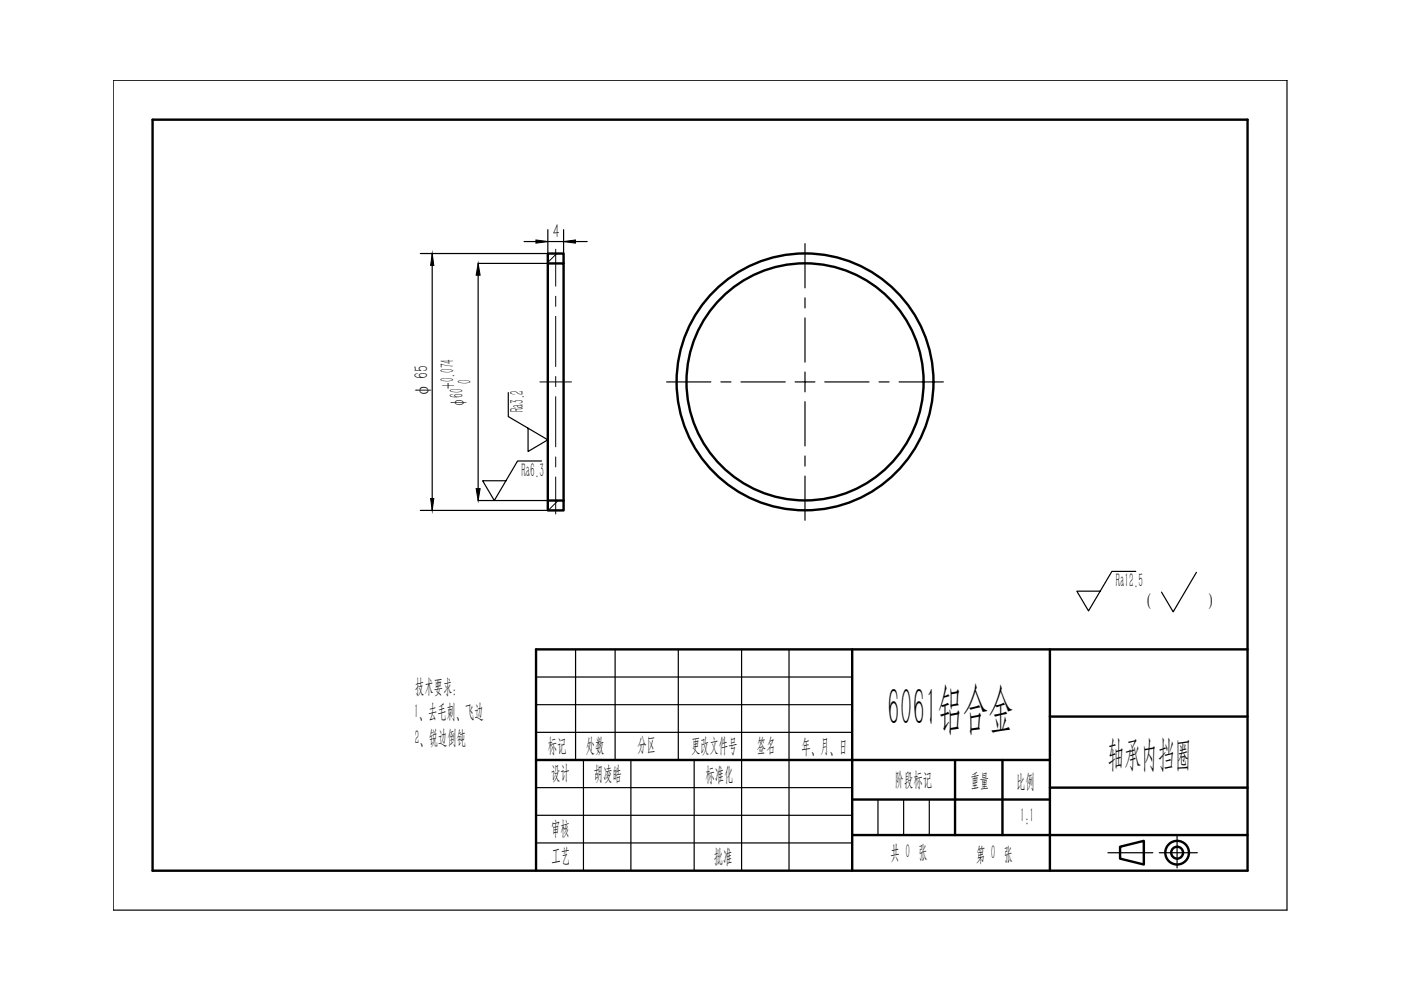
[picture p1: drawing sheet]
<svg xmlns="http://www.w3.org/2000/svg" width="297mm" height="210mm" viewBox="0 0 297 210" stroke-linecap="round" stroke-linejoin="round" font-family="sans-serif">
<g fill="none" stroke="#000" stroke-width=".25">
<path d="M24 17h248.9v176h-248.9zM122 137.7v23.4M130.4 137.7v23.4M143.8 137.7v23.4M157.2 137.7v46.9M167.3 137.7v46.9M113.7 143.5h67M113.7 149.4h67M113.7 155.3h67M113.7 167h67M113.7 172.9h67M113.7 178.7h67"/>
<path d="M123.7 161.1v23.5M133.8 161.1v23.5M147.2 161.1v23.5M186.1 169.5v7.6M191.6 169.5v7.6M197 169.5v7.6"/>
</g>
<g fill="none" stroke="#000" stroke-width=".51">
<path d="M32.3 25.4h232.2v159.2h-232.2zM116.1 55.9v-2.1h3.4v2.1M116.1 106.1h3.4v2.1h-3.4zM116.1 106.1v-50.2h3.4v50.2M180.7 137.7v46.9M222.6 137.7v46.9M264.5 137.7h-150.8v46.9M222.6 151.9h41.9M113.7 161.1h108.9M180.7 177.1h83.8M180.7 169.5h41.9M202.5 161.1v16"/>
<path d="M212.5 161.1v16M222.6 167h41.9M237.5 179.5l5-1.2v5l-5-1.3z"/>
<circle cx="170.7" cy="81" r="27.2"/>
<circle cx="170.7" cy="81" r="25.1"/>
<circle cx="249.6" cy="180.8" r="2.51"/>
<circle cx="249.6" cy="180.8" r="1.26"/>
</g>
<g fill="none" stroke="#000" stroke-width=".25">
<path d="M170.7 51.7v9.3M170.7 78.9v2.1h-2.1M170.7 63.2v2.1M170.7 67.4v9.4M141.3 81h9.4M152.9 81h2.1M157.1 81h9.4M170.7 85.2v9.3M170.7 96.7v2.1M172.8 81h-2.1v2.1M174.9 81h9.3M186.4 81h2.1"/>
<path d="M190.6 81h9.4M170.7 100.9v9.4M249.6 177.3v6.7M234.9 180.8h9.5M245.8 180.8h8.1"/>
</g>
<!-- layer: 0 -->
<path d="M118 53.8l-1.9 1.8M118.3 106.1l-2.1 2.1" fill="none" stroke="#000" stroke-width=".21"/>
<path d="M91.6 53.8l.4 2.5h-.7zM101.4 55.9l.4 2.4h-.8zM113.6 50.9l2.5 .3-2.5 .4zM119.5 51.2l2.5-.3v.7zM91.3 105.7h.7l-.4 2.5zM101 103.6h.8l-.4 2.5z" fill="#000" stroke="#000" stroke-width=".21"/>
<path d="M91.6 53.8v54.4M101.4 55.9h14.7M101.4 58.3v45.3M111.1 51.2h13.4M116.1 48.7v5.1h-27M119.5 48.7v5.1M107.8 83.2v5.1l8.3 5-4.1 2.4v-4.9M114.8 97.7h-5.1l-4.9 8.4-2.5-4.2h5M89.1 108.2h27M101.4 106.1h14.7M240.8 121.2h-5.1l-4.9 8.3-2.5-4.2h5" fill="none" stroke="#000" stroke-width=".25"/>
<path d="M117.8 52.8v7.9M117.8 62.8v2.2M117.8 67.1v10.6M117.8 79.8v2.2M114.5 81h6.7M117.8 84.1v10.6M117.8 96.9v2.1M117.8 101.1v7.9" fill="none" stroke="#000" stroke-width=".21"/>
<path d="M253.7 121.3l-5 8.4-2.4-4.2" fill="none" stroke="#000" stroke-width=".25"/>
<text font-size="11.4" x="188.1" y="154">6061铝合金</text>
<text font-size="7.6" x="234.8" y="162.4">轴承内挡圈</text>
<g font-size="4.2">
<text x="117.2" y="50.4">4</text>
<text x="96.3" y="82.5" transform="rotate(-90 96.3 82.5)">+0.074</text>
<text x="100" y="81.4" transform="rotate(-90 100 81.4)">0</text>
<text x="90.8" y="84.3" transform="rotate(-90 90.8 84.3)">φ 65</text>
<text x="98.3" y="86.3" transform="rotate(-90 98.3 86.3)">φ60</text>
<text x="111.1" y="87.5" transform="rotate(-90 111.1 87.5)">Ra3.2</text>
<text x="110.6" y="101.1">Ra6.3</text>
<text x="236.6" y="124.5">Ra12.5</text>
<text x="88" y="146.9">技术要求：</text>
<text x="87.8" y="152.3">1、去毛刺、飞边</text>
<text x="88" y="157.8">2、锐边倒钝</text>
<text x="116.2" y="159.3">标记</text>
<text x="124.2" y="159.3">处数</text>
<text x="135.2" y="159.3">分区</text>
<text x="146.5" y="159.5">更改文件号</text>
<text x="160.5" y="159.5">签名</text>
<text x="170" y="159.6">年、月、日</text>
<text x="116.9" y="165.2">设计</text>
<text x="125.9" y="165.5">胡凌皓</text>
<text x="149.6" y="165.7">标准化</text>
<text x="189.7" y="166.7">阶段标记</text>
<text x="205.8" y="166.9">重量</text>
<text x="215.5" y="167">比例</text>
<text x="116.9" y="177.1">审核</text>
<text x="216.3" y="174.3">1:1</text>
<text x="116.9" y="182.9">工艺</text>
<text x="151.3" y="183.1">批准</text>
<text x="188.8" y="182.2">共 0 张</text>
<text x="206.9" y="182.6">第 0 张</text>
</g>
<g font-size="4.1">
<text x="242.7" y="128.9">(</text>
<text x="256.3" y="128.9">)</text>
</g>
</svg>
